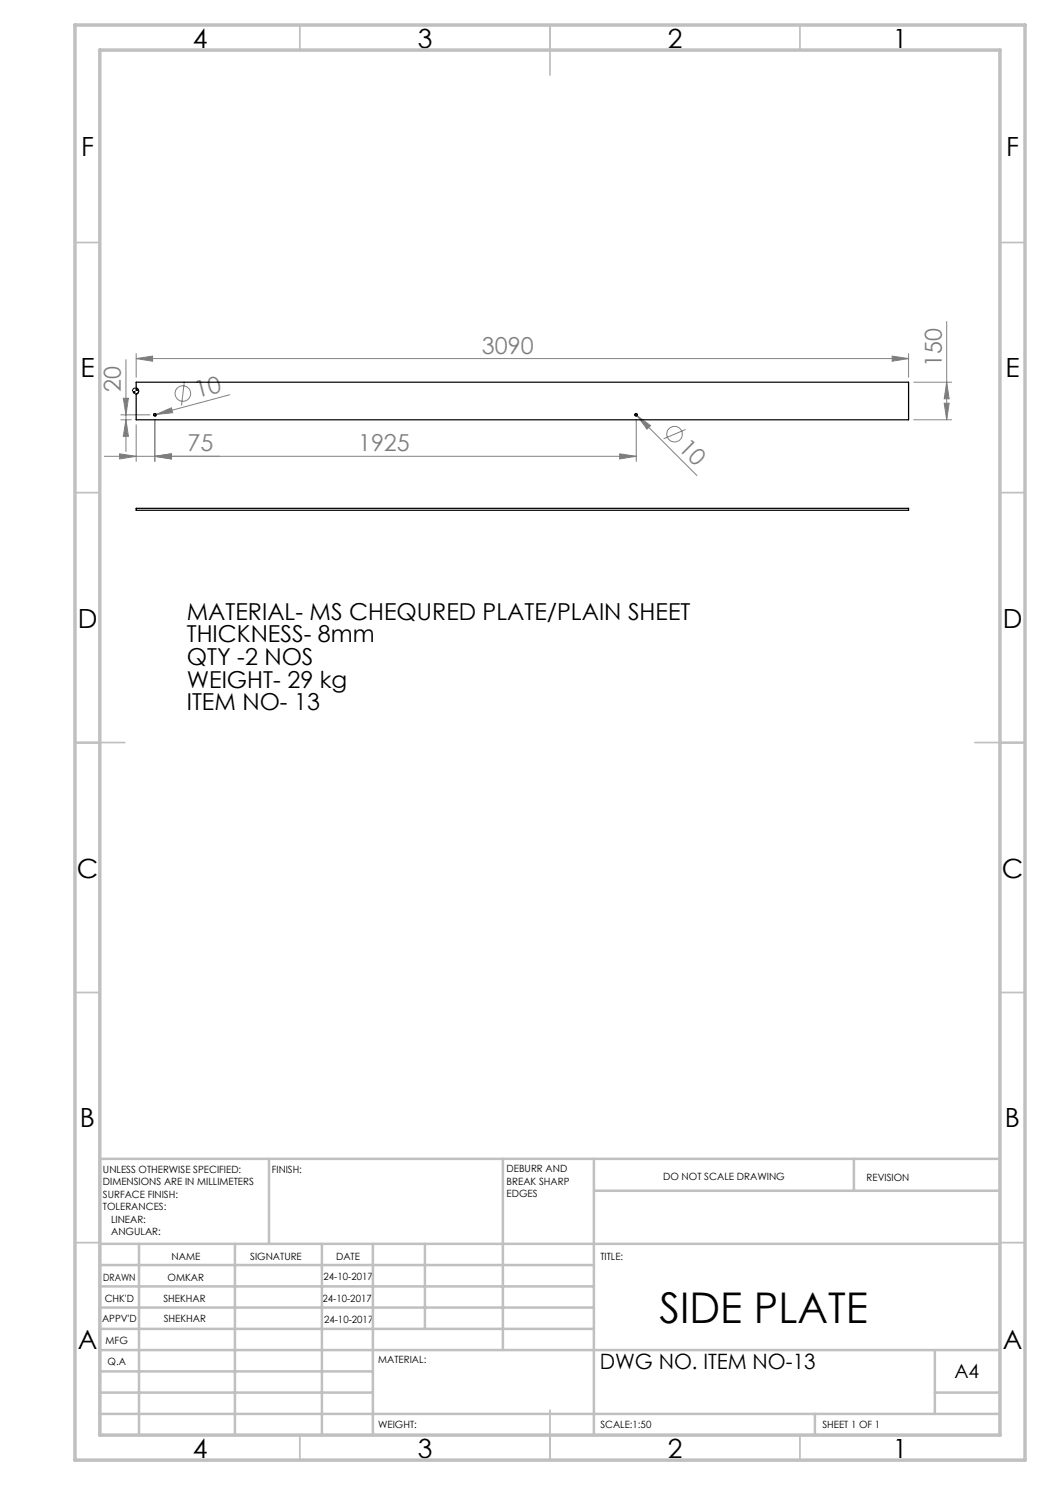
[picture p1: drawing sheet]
<svg xmlns="http://www.w3.org/2000/svg" width="210mm" height="297mm" viewBox="0 0 210 297" stroke-linecap="round" stroke-linejoin="round" font-family="sans-serif">
<g fill="none" stroke="#808080" stroke-width=".2">
<path d="M24.7 79.7h1l-.5 3.3zM25.2 71.9v18.4M27.2 71.7l3.3-.5v1zM27.2 70.7v4.8M27.2 71.7h154.5M36.9 76.3l-.6 4.8M46 78.9l-14.8 4M178.4 71.2l3.3 .5-3.3 .5zM181.7 70.7v4.8M182.7 76.4h7.6M189.3 64.3v19.7M189.3 76.4l.5 3.4h-1z"/>
<path d="M23.9 90.8l3.3 .5-3.3 .5zM24.2 84h2M24.2 83h5.8M25.2 84l.5 3.3h-1zM27.2 84.9v7.4M31 91.3l3.3-.5v1zM31 84v8.3M31.2 82.9l3.1-1.3 .2 .9zM31.2 82.9l-.5 .1M123.9 90.8l3.3 .5-3.3 .5zM127.1 82.8l12.3 12.3M127.2 91.3h-106.3"/>
<path d="M127.2 84v8.3M127.4 83.1l2.7 2-.7 .7zM137.1 85.9l-4.4 1.9M182.7 84h7.6M188.8 80.6h1l-.5 3.4z"/>
<circle cx="36.6" cy="78.7" r="1.55"/>
<circle cx="134.9" cy="86.8" r="1.56"/>
</g>
<path d="M27.1 77.6a.67 .67 0 0 0-.6 .6M27.7 78.2a.6 .6 0 0 1-.6 .6M31 82.7l-.3 .3M31.2 83l-.2 .2M127.2 82.7l-.2 .3M127.5 83l-.3 .2" fill="none" stroke="#000" stroke-width=".2"/>
<g fill="none" stroke="#c0c0c0" stroke-width=".35">
<path d="M60 5v5M110 5v10M160 5v5M15 48.5h5M200 48.5h5M15 98.5h5M200 98.5h5M15 148.5h10M195 148.5h10M15 198.5h5M200 198.5h5M15 248.5h5"/>
<path d="M200 248.5h5M60 287v5M110 282v10M160 287v5"/>
</g>
<g fill="none" stroke="#c0c0c0" stroke-width=".5">
<path d="M53.8 231.8v17M100.6 231.8v38.2M118.8 231.8v55.2M118.8 238.2h81.2M170.8 231.8v6.4M200 231.8h-180v55.2M20 248.8h180M20 257.3h98.8M20 253h98.8M27.8 248.8v38.2M47 248.8v38.2M64.4 248.8v38.2"/>
<path d="M74.6 248.8v38.2M85 248.8v17M20 265.8h98.8M20 261.5h98.8M20 278.5h54.6M20 274.3h54.6M20 270h180M187 278.5h13M187 270v12.8M20 282.8h180M163 282.8v4.2"/>
</g>
<path d="M15 5h190v287h-190zM20 10h180v277h-180z" fill="none" stroke="#c0c0c0" stroke-width=".7"/>
<path d="M127 83l.2 .2v-.2zM127.2 82.7v.3h.3zM30.7 83l.3 .2v-.2zM31 82.7v.3h.2zM26.5 78.2a.6 .6 0 0 0 .6 .6v-.6zM27.1 77.6v.6h.6a.66 .66 0 0 0-.6-.6z" fill="#000"/>
<g fill="#808080">
<path d="M31.2 82.9l3.1-1.3 .2 .9z"/>
<path d="M127.4 83.1l2.7 2-.7 .7z"/>
<path d="M178.4 71.2l3.3 .5-3.3 .5zM27.2 71.7l3.3-.5v1zM31 91.3l3.3-.5v1zM23.9 90.8l3.3 .5-3.3 .5z"/>
<path d="M31 91.3l3.3-.5v1zM123.9 90.8l3.3 .5-3.3 .5z"/>
<path d="M188.8 80.6h1l-.5 3.4zM189.3 76.4l.5 3.4h-1z"/>
<path d="M24.7 79.7h1l-.5 3.3zM25.2 84l.5 3.3h-1z"/>
</g>
<g fill="none" stroke="#000" stroke-width=".25">
<path d="M27.2 76.4h154.5v7.6h-154.5v-5.2a.61 .61 0 0 0 .5-.6 .61 .61 0 0 0-.5-.6zM27.2 101.7h154.5v.4h-154.5z"/>
<circle cx="31" cy="83" r=".26"/>
<circle cx="127.2" cy="83" r=".26"/>
</g>
<text font-size="8.5" x="131.9" y="264.5">SIDE PLATE</text>
<g font-size="5.3">
<text x="38.5" y="9.5">4</text>
<text x="83.5" y="9.5">3</text>
<text x="133.6" y="9.5">2</text>
<text x="178.6" y="9.5">1</text>
<text x="16.2" y="31.3">F</text>
<text x="201.2" y="31.3">F</text>
<text x="16.1" y="75.5">E</text>
<text x="201.1" y="75.5">E</text>
<text x="15.5" y="125.5">D</text>
<text x="200.5" y="125.5">D</text>
<text x="15.4" y="175.5">C</text>
<text x="200.4" y="175.5">C</text>
<text x="16" y="225.5">B</text>
<text x="201" y="225.5">B</text>
<text x="15.5" y="269.8">A</text>
<text x="200.5" y="269.8">A</text>
<text x="38.5" y="291.5">4</text>
<text x="83.5" y="291.5">3</text>
<text x="133.6" y="291.5">2</text>
<text x="178.6" y="291.5">1</text>
</g>
<g font-size="4.7" fill="#808080">
<text x="96.4" y="70.7">3090</text>
<text x="188.3" y="73.3" transform="rotate(-90 188.3 73.3)">150</text>
<text x="24.2" y="78.4" transform="rotate(-90 24.2 78.4)">20</text>
<text x="39.5" y="79.7" transform="rotate(-15 39.5 79.7)">10</text>
<text x="135.5" y="89.8" transform="rotate(45 135.5 89.8)">10</text>
<text x="37.5" y="90.2">75</text>
<text x="71.6" y="90.2">1925</text>
</g>
<g font-size="4.7">
<text x="37.4" y="124">MATERIAL- MS CHEQURED PLATE/PLAIN SHEET</text>
<text x="37.4" y="128.5">THICKNESS- 8mm</text>
<text x="37.4" y="133">QTY -2 NOS</text>
<text x="37.4" y="137.5">WEIGHT- 29 kg</text>
<text x="37.4" y="142.1">ITEM NO- 13</text>
</g>
<text font-size="4.2" x="120" y="273.8">DWG NO. ITEM NO-13</text>
<text font-size="3.9" x="190.9" y="275.5">A4</text>
<g font-size="2">
<text x="20.6" y="234.6">UNLESS OTHERWISE SPECIFIED:</text>
<text x="20.6" y="237.1">DIMENSIONS ARE IN MILLIMETERS</text>
<text x="20.6" y="239.6">SURFACE FINISH:</text>
<text x="54.4" y="234.6">FINISH:</text>
<text x="101.3" y="234.5">DEBURR AND</text>
<text x="101.3" y="237">BREAK SHARP</text>
<text x="101.3" y="239.5">EDGES</text>
<text x="132.6" y="236">DO NOT SCALE DRAWING</text>
<text x="173.3" y="236.2">REVISION</text>
<text x="20.6" y="242.1">TOLERANCES:</text>
<text x="22.2" y="244.6">LINEAR:</text>
<text x="22.2" y="247.1">ANGULAR:</text>
<text x="34.3" y="252">NAME</text>
<text x="50" y="251.9">SIGNATURE</text>
<text x="67.2" y="251.9">DATE</text>
<text x="120.1" y="251.9">TITLE:</text>
<text x="20.6" y="256.1">DRAWN</text>
<text x="33.5" y="256.1">OMKAR</text>
<text x="64.7" y="255.9">24-10-2017</text>
<text x="20.9" y="260.3">CHK'D</text>
<text x="32.7" y="260.3">SHEKHAR</text>
<text x="64.5" y="260.3">24-10-2017</text>
<text x="20.4" y="264.4">APPV'D</text>
<text x="21.1" y="268.8">MFG</text>
<text x="32.8" y="264.4">SHEKHAR</text>
<text x="64.8" y="264.6">24-10-2017</text>
<text x="21.5" y="273">Q.A</text>
<text x="75.6" y="272.5">MATERIAL:</text>
<text x="75.6" y="285.5">WEIGHT:</text>
<text x="120.1" y="285.6">SCALE:1:50</text>
<text x="164.5" y="285.6">SHEET 1 OF 1</text>
</g>
</svg>
